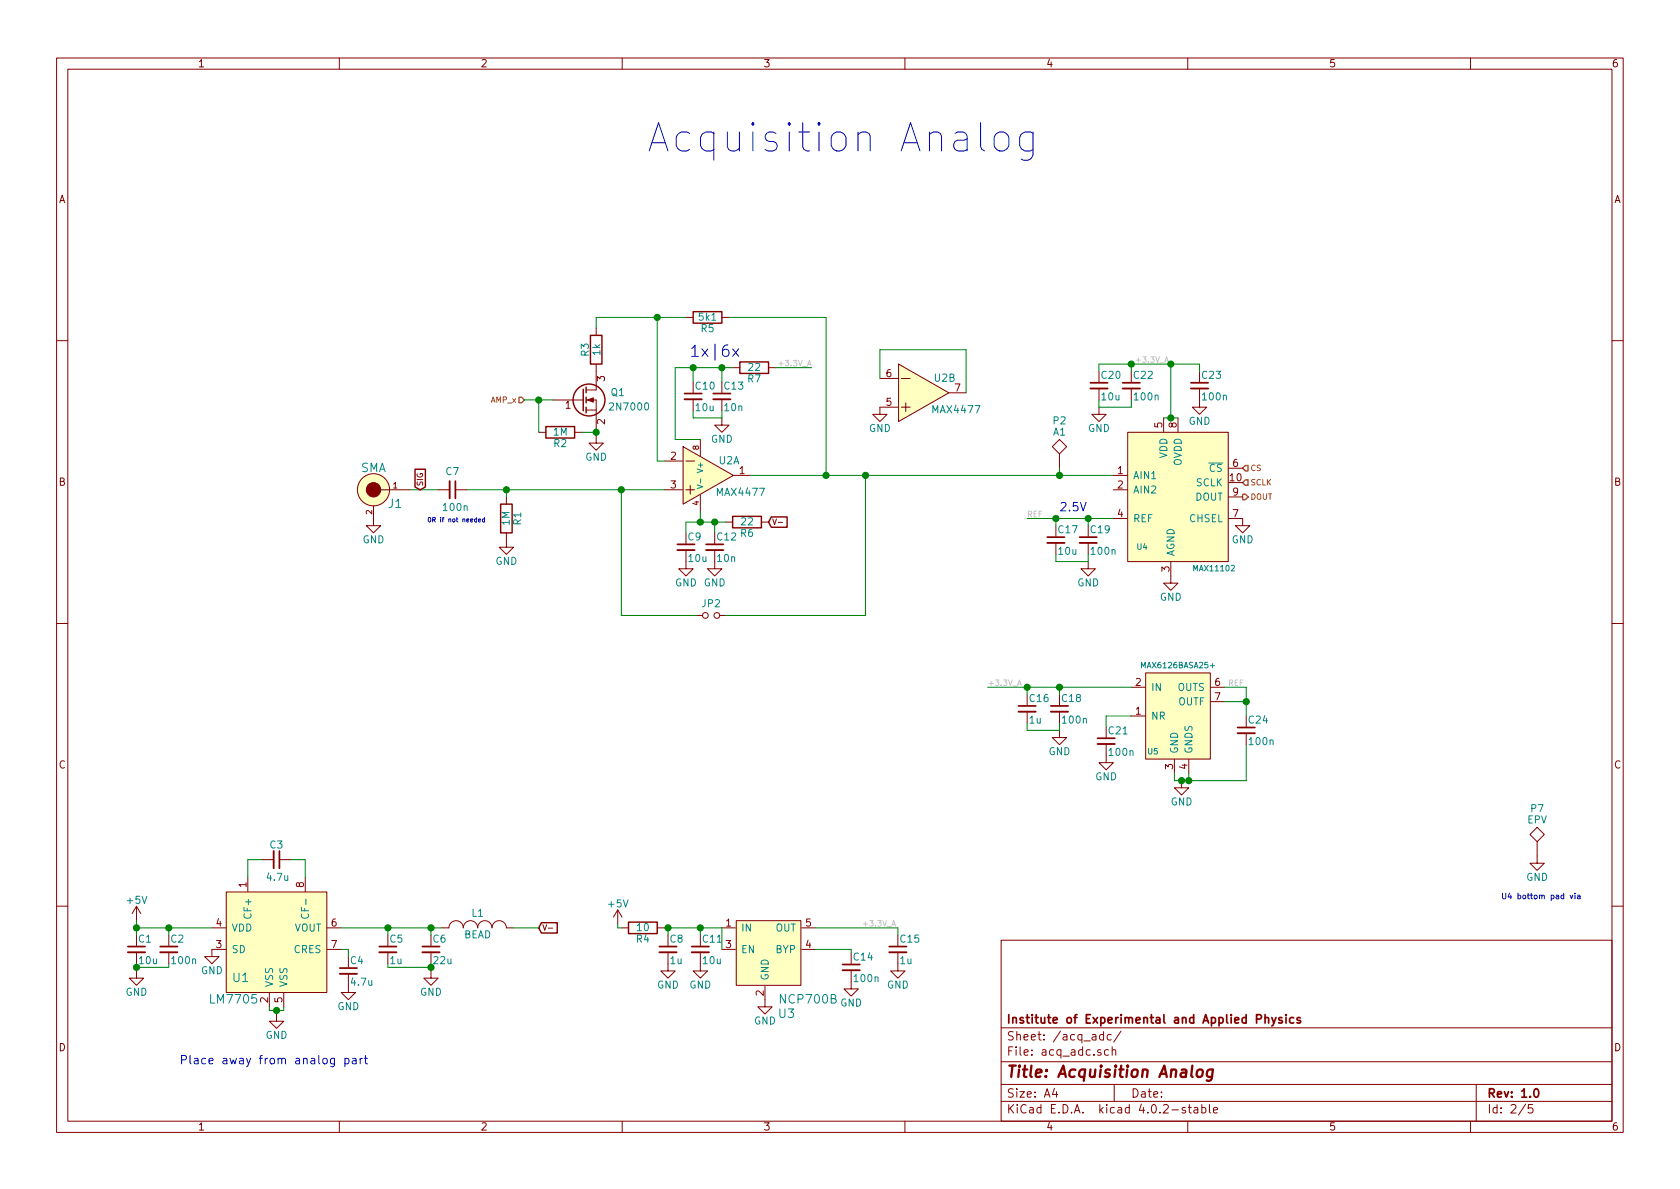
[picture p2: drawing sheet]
EESchema Schematic File Version 2
LIBS:power
LIBS:device
LIBS:transistors
LIBS:conn
LIBS:linear
LIBS:regul
LIBS:74xx
LIBS:cmos4000
LIBS:adc-dac
LIBS:memory
LIBS:xilinx
LIBS:microcontrollers
LIBS:dsp
LIBS:microchip
LIBS:analog_switches
LIBS:motorola
LIBS:texas
LIBS:intel
LIBS:audio
LIBS:interface
LIBS:digital-audio
LIBS:philips
LIBS:display
LIBS:cypress
LIBS:siliconi
LIBS:opto
LIBS:atmel
LIBS:contrib
LIBS:valves
LIBS:max4477
LIBS:ncp700b
LIBS:lm7705
LIBS:lt3571
LIBS:mems_osc
LIBS:max6126
LIBS:ad829
LIBS:ad8061
LIBS:tps77001dbvt
LIBS:4way
LIBS:sma
LIBS:max11102
LIBS:stm32f302kxu
LIBS:pcb-cache
EELAYER 25 0
EELAYER END
$Descr A4 11693 8268
encoding utf-8
Sheet 2 5
Title "Acquisition Analog"
Date ""
Rev "1.0"
Comp "Institute of Experimental and Applied Physics"
Comment1 ""
Comment2 ""
Comment3 ""
Comment4 ""
$EndDescr
$Comp
L MAX4477 U2
U 1 1
P 4875 3300
F 0 "U2" H 5075 3400 51  0000 C CNN
F 1 "MAX4477" H 5155 3180 51  0000 C CNN
F 2 "Housings_SSOP:MSOP-8_3x3mm_Pitch0.65mm" H 4765 2900 157 0001 C CNN
F 3 "" H 4765 2900 157 0000 C CNN
	1    4875 3300
	1    0    0    -1  
$EndComp
$Comp
L R R5
U 1 1
P 4925 2200
F 0 "R5" V 5005 2200 50  0000 C CNN
F 1 "5k1" V 4925 2200 50  0000 C CNN
F 2 "Resistors_SMD:R_0402" V 4855 2200 50  0001 C CNN
F 3 "" H 4925 2200 50  0000 C CNN
	1    4925 2200
	0    1    1    0   
$EndComp
$Comp
L R R3
U 1 1
P 4150 2425
F 0 "R3" V 4230 2425 50  0000 C CNN
F 1 "1k" V 4150 2425 50  0000 C CNN
F 2 "Resistors_SMD:R_0402" V 4080 2425 50  0001 C CNN
F 3 "" H 4150 2425 50  0000 C CNN
	1    4150 2425
	-1   0    0    1   
$EndComp
$Comp
L GND #PWR06
U 1 1
P 4150 3025
F 0 "#PWR06" H 4150 2775 50  0001 C CNN
F 1 "GND" H 4150 2875 50  0000 C CNN
F 2 "" H 4150 3025 50  0000 C CNN
F 3 "" H 4150 3025 50  0000 C CNN
	1    4150 3025
	1    0    0    -1  
$EndComp
$Comp
L GND #PWR07
U 1 1
P 2600 3600
F 0 "#PWR07" H 2600 3350 50  0001 C CNN
F 1 "GND" H 2600 3450 50  0000 C CNN
F 2 "" H 2600 3600 50  0000 C CNN
F 3 "" H 2600 3600 50  0000 C CNN
	1    2600 3600
	1    0    0    -1  
$EndComp
$Comp
L R R1
U 1 1
P 3525 3600
F 0 "R1" V 3605 3600 50  0000 C CNN
F 1 "1M" V 3525 3600 50  0000 C CNN
F 2 "Resistors_SMD:R_0402" V 3455 3600 50  0001 C CNN
F 3 "" H 3525 3600 50  0000 C CNN
	1    3525 3600
	1    0    0    -1  
$EndComp
$Comp
L GND #PWR08
U 1 1
P 3525 3750
F 0 "#PWR08" H 3525 3500 50  0001 C CNN
F 1 "GND" H 3525 3600 50  0000 C CNN
F 2 "" H 3525 3750 50  0000 C CNN
F 3 "" H 3525 3750 50  0000 C CNN
	1    3525 3750
	1    0    0    -1  
$EndComp
$Comp
L TST P2
U 1 1
P 7375 3250
F 0 "P2" H 7375 3550 50  0000 C BNN
F 1 "A1" H 7375 3500 50  0000 C CNN
F 2 "Measurement_Points:Measurement_Point_Round-SMD-Pad_Big" H 7375 3250 50  0001 C CNN
F 3 "" H 7375 3250 50  0000 C CNN
	1    7375 3250
	1    0    0    -1  
$EndComp
$Comp
L Jumper_NO_Small JP2
U 1 1
P 4950 4275
F 0 "JP2" H 4950 4355 50  0000 C CNN
F 1 "Jumper_NO_Small" H 4960 4215 50  0001 C CNN
F 2 "Resistors_SMD:R_0402" H 4950 4275 50  0001 C CNN
F 3 "" H 4950 4275 50  0000 C CNN
	1    4950 4275
	1    0    0    -1  
$EndComp
$Comp
L MAX4477 U2
U 2 1
P 6375 2725
F 0 "U2" H 6575 2825 51  0000 C CNN
F 1 "MAX4477" H 6655 2605 51  0000 C CNN
F 2 "Housings_SSOP:MSOP-8_3x3mm_Pitch0.65mm" H 6265 2325 157 0001 C CNN
F 3 "" H 6265 2325 157 0000 C CNN
	2    6375 2725
	1    0    0    -1  
$EndComp
$Comp
L GND #PWR09
U 1 1
P 6125 2825
F 0 "#PWR09" H 6125 2575 50  0001 C CNN
F 1 "GND" H 6125 2675 50  0000 C CNN
F 2 "" H 6125 2825 50  0000 C CNN
F 3 "" H 6125 2825 50  0000 C CNN
	1    6125 2825
	1    0    0    -1  
$EndComp
$Comp
L C_Small C7
U 1 1
P 3150 3400
F 0 "C7" V 3025 3350 50  0000 L CNN
F 1 "100n" V 3275 3325 50  0000 L CNN
F 2 "Resistors_SMD:R_0402" H 3150 3400 50  0001 C CNN
F 3 "" H 3150 3400 50  0000 C CNN
	1    3150 3400
	0    1    1    0   
$EndComp
Text Notes 4500 1050 0    197  ~ 0
Acquisition Analog
Text Notes 2975 3625 0    31   ~ 0
0R if not needed
$Comp
L GND #PWR010
U 1 1
P 4875 6700
F 0 "#PWR010" H 4875 6450 50  0001 C CNN
F 1 "GND" H 4875 6550 50  0000 C CNN
F 2 "" H 4875 6700 50  0000 C CNN
F 3 "" H 4875 6700 50  0000 C CNN
	1    4875 6700
	1    0    0    -1  
$EndComp
$Comp
L C_Small C11
U 1 1
P 4875 6600
F 0 "C11" H 4885 6670 50  0000 L CNN
F 1 "10u" H 4885 6520 50  0000 L CNN
F 2 "Resistors_SMD:R_0805" H 4875 6600 50  0001 C CNN
F 3 "" H 4875 6600 50  0000 C CNN
	1    4875 6600
	1    0    0    -1  
$EndComp
$Comp
L R R4
U 1 1
P 4475 6450
F 0 "R4" V 4555 6450 50  0000 C CNN
F 1 "10" V 4475 6450 50  0000 C CNN
F 2 "Resistors_SMD:R_0402" V 4405 6450 50  0001 C CNN
F 3 "" H 4475 6450 50  0000 C CNN
	1    4475 6450
	0    1    1    0   
$EndComp
$Comp
L GND #PWR011
U 1 1
P 6250 6700
F 0 "#PWR011" H 6250 6450 50  0001 C CNN
F 1 "GND" H 6250 6550 50  0000 C CNN
F 2 "" H 6250 6700 50  0000 C CNN
F 3 "" H 6250 6700 50  0000 C CNN
	1    6250 6700
	1    0    0    -1  
$EndComp
$Comp
L C_Small C15
U 1 1
P 6250 6600
F 0 "C15" H 6260 6670 50  0000 L CNN
F 1 "1u" H 6260 6520 50  0000 L CNN
F 2 "Resistors_SMD:R_0402" H 6250 6600 50  0001 C CNN
F 3 "" H 6250 6600 50  0000 C CNN
	1    6250 6600
	1    0    0    -1  
$EndComp
$Comp
L GND #PWR012
U 1 1
P 4650 6700
F 0 "#PWR012" H 4650 6450 50  0001 C CNN
F 1 "GND" H 4650 6550 50  0000 C CNN
F 2 "" H 4650 6700 50  0000 C CNN
F 3 "" H 4650 6700 50  0000 C CNN
	1    4650 6700
	1    0    0    -1  
$EndComp
$Comp
L +5V #PWR013
U 1 1
P 4300 6425
F 0 "#PWR013" H 4300 6275 50  0001 C CNN
F 1 "+5V" H 4300 6565 50  0000 C CNN
F 2 "" H 4300 6425 50  0000 C CNN
F 3 "" H 4300 6425 50  0000 C CNN
	1    4300 6425
	1    0    0    -1  
$EndComp
$Comp
L C_Small C8
U 1 1
P 4650 6600
F 0 "C8" H 4660 6670 50  0000 L CNN
F 1 "1u" H 4660 6520 50  0000 L CNN
F 2 "Resistors_SMD:R_0402" H 4650 6600 50  0001 C CNN
F 3 "" H 4650 6600 50  0000 C CNN
	1    4650 6600
	1    0    0    -1  
$EndComp
$Comp
L GND #PWR014
U 1 1
P 5925 6825
F 0 "#PWR014" H 5925 6575 50  0001 C CNN
F 1 "GND" H 5925 6675 50  0000 C CNN
F 2 "" H 5925 6825 50  0000 C CNN
F 3 "" H 5925 6825 50  0000 C CNN
	1    5925 6825
	1    0    0    -1  
$EndComp
$Comp
L GND #PWR015
U 1 1
P 5325 6950
F 0 "#PWR015" H 5325 6700 50  0001 C CNN
F 1 "GND" H 5325 6800 50  0000 C CNN
F 2 "" H 5325 6950 50  0000 C CNN
F 3 "" H 5325 6950 50  0000 C CNN
	1    5325 6950
	1    0    0    -1  
$EndComp
$Comp
L C_Small C14
U 1 1
P 5925 6725
F 0 "C14" H 5935 6795 50  0000 L CNN
F 1 "100n" H 5935 6645 50  0000 L CNN
F 2 "Resistors_SMD:R_0402" H 5925 6725 50  0001 C CNN
F 3 "" H 5925 6725 50  0000 C CNN
	1    5925 6725
	1    0    0    -1  
$EndComp
$Comp
L NCP700B U3
U 1 1
P 5375 6600
F 0 "U3" H 5475 6150 60  0000 C CNN
F 1 "NCP700B" H 5625 6250 60  0000 C CNN
F 2 "TO_SOT_Packages_SMD:SOT-23-5" H 6325 5850 60  0001 C CNN
F 3 "" H 6325 5850 60  0000 C CNN
	1    5375 6600
	1    0    0    -1  
$EndComp
$Comp
L GND #PWR016
U 1 1
P 8150 4000
F 0 "#PWR016" H 8150 3750 50  0001 C CNN
F 1 "GND" H 8150 3850 50  0000 C CNN
F 2 "" H 8150 4000 50  0000 C CNN
F 3 "" H 8150 4000 50  0000 C CNN
	1    8150 4000
	1    0    0    -1  
$EndComp
$Comp
L C_Small C17
U 1 1
P 7350 3750
F 0 "C17" H 7360 3820 50  0000 L CNN
F 1 "10u" H 7360 3670 50  0000 L CNN
F 2 "Resistors_SMD:R_0805" H 7350 3750 50  0001 C CNN
F 3 "" H 7350 3750 50  0000 C CNN
	1    7350 3750
	1    0    0    -1  
$EndComp
$Comp
L C_Small C19
U 1 1
P 7575 3750
F 0 "C19" H 7585 3820 50  0000 L CNN
F 1 "100n" H 7585 3670 50  0000 L CNN
F 2 "Resistors_SMD:R_0402" H 7575 3750 50  0001 C CNN
F 3 "" H 7575 3750 50  0000 C CNN
	1    7575 3750
	1    0    0    -1  
$EndComp
$Comp
L GND #PWR017
U 1 1
P 7575 3900
F 0 "#PWR017" H 7575 3650 50  0001 C CNN
F 1 "GND" H 7575 3750 50  0000 C CNN
F 2 "" H 7575 3900 50  0000 C CNN
F 3 "" H 7575 3900 50  0000 C CNN
	1    7575 3900
	1    0    0    -1  
$EndComp
$Comp
L C_Small C20
U 1 1
P 7650 2675
F 0 "C20" H 7660 2745 50  0000 L CNN
F 1 "10u" H 7660 2595 50  0000 L CNN
F 2 "Resistors_SMD:R_0805" H 7650 2675 50  0001 C CNN
F 3 "" H 7650 2675 50  0000 C CNN
	1    7650 2675
	1    0    0    -1  
$EndComp
$Comp
L C_Small C22
U 1 1
P 7875 2675
F 0 "C22" H 7885 2745 50  0000 L CNN
F 1 "100n" H 7885 2595 50  0000 L CNN
F 2 "Resistors_SMD:R_0402" H 7875 2675 50  0001 C CNN
F 3 "" H 7875 2675 50  0000 C CNN
	1    7875 2675
	1    0    0    -1  
$EndComp
$Comp
L C_Small C23
U 1 1
P 8350 2675
F 0 "C23" H 8360 2745 50  0000 L CNN
F 1 "100n" H 8360 2595 50  0000 L CNN
F 2 "Resistors_SMD:R_0402" H 8350 2675 50  0001 C CNN
F 3 "" H 8350 2675 50  0000 C CNN
	1    8350 2675
	1    0    0    -1  
$EndComp
$Comp
L GND #PWR018
U 1 1
P 7650 2825
F 0 "#PWR018" H 7650 2575 50  0001 C CNN
F 1 "GND" H 7650 2675 50  0000 C CNN
F 2 "" H 7650 2825 50  0000 C CNN
F 3 "" H 7650 2825 50  0000 C CNN
	1    7650 2825
	1    0    0    -1  
$EndComp
$Comp
L GND #PWR019
U 1 1
P 8350 2775
F 0 "#PWR019" H 8350 2525 50  0001 C CNN
F 1 "GND" H 8350 2625 50  0000 C CNN
F 2 "" H 8350 2775 50  0000 C CNN
F 3 "" H 8350 2775 50  0000 C CNN
	1    8350 2775
	1    0    0    -1  
$EndComp
$Comp
L GND #PWR020
U 1 1
P 8650 3600
F 0 "#PWR020" H 8650 3350 50  0001 C CNN
F 1 "GND" H 8650 3450 50  0000 C CNN
F 2 "" H 8650 3600 50  0000 C CNN
F 3 "" H 8650 3600 50  0000 C CNN
	1    8650 3600
	1    0    0    -1  
$EndComp
Text HLabel 8650 3250 2    39   Input ~ 0
CS
Text HLabel 8650 3350 2    39   Input ~ 0
SCLK
Text HLabel 8650 3450 2    39   Output ~ 0
DOUT
$Comp
L Q_NMOS_GSD Q1
U 1 1
P 4050 2775
F 0 "Q1" H 4350 2825 50  0000 R CNN
F 1 "2N7000" H 4525 2725 50  0000 R CNN
F 2 "TO_SOT_Packages_SMD:SOT-23" H 4250 2875 50  0001 C CNN
F 3 "" H 4050 2775 50  0000 C CNN
	1    4050 2775
	1    0    0    -1  
$EndComp
Text Notes 4800 2475 0    79   ~ 0
1x|6x
Text Label 6000 6450 0    39   ~ 0
+3.3V_A
Text Label 7900 2525 0    39   ~ 0
+3.3V_A
Text HLabel 3650 2775 0    39   Input ~ 0
AMP_x
$Comp
L R R2
U 1 1
P 3900 3000
F 0 "R2" V 3980 3000 50  0000 C CNN
F 1 "1M" V 3900 3000 50  0000 C CNN
F 2 "Resistors_SMD:R_0402" V 3830 3000 50  0001 C CNN
F 3 "" H 3900 3000 50  0000 C CNN
	1    3900 3000
	0    1    1    0   
$EndComp
Text Label 5650 2550 2    39   ~ 0
+3.3V_A
$Comp
L MAX6126 U5
U 1 1
P 8225 4975
F 0 "U5" H 8025 4725 39  0000 C CNN
F 1 "MAX6126BASA25+" H 8200 5325 39  0000 C CNN
F 2 "Housings_SOIC:SOIC-8_3.9x4.9mm_Pitch1.27mm" H 7825 4625 20  0001 C CNN
F 3 "" H 7825 4625 20  0000 C CNN
	1    8225 4975
	1    0    0    -1  
$EndComp
$Comp
L GND #PWR021
U 1 1
P 8225 5425
F 0 "#PWR021" H 8225 5175 50  0001 C CNN
F 1 "GND" H 8225 5275 50  0000 C CNN
F 2 "" H 8225 5425 50  0000 C CNN
F 3 "" H 8225 5425 50  0000 C CNN
	1    8225 5425
	1    0    0    -1  
$EndComp
$Comp
L C_Small C21
U 1 1
P 7700 5150
F 0 "C21" H 7710 5220 50  0000 L CNN
F 1 "100n" H 7710 5070 50  0000 L CNN
F 2 "Resistors_SMD:R_0402" H 7700 5150 50  0001 C CNN
F 3 "" H 7700 5150 50  0000 C CNN
	1    7700 5150
	1    0    0    -1  
$EndComp
$Comp
L GND #PWR022
U 1 1
P 7700 5250
F 0 "#PWR022" H 7700 5000 50  0001 C CNN
F 1 "GND" H 7700 5100 50  0000 C CNN
F 2 "" H 7700 5250 50  0000 C CNN
F 3 "" H 7700 5250 50  0000 C CNN
	1    7700 5250
	1    0    0    -1  
$EndComp
$Comp
L C_Small C24
U 1 1
P 8675 5075
F 0 "C24" H 8685 5145 50  0000 L CNN
F 1 "100n" H 8685 4995 50  0000 L CNN
F 2 "Resistors_SMD:R_0402" H 8675 5075 50  0001 C CNN
F 3 "" H 8675 5075 50  0000 C CNN
	1    8675 5075
	1    0    0    -1  
$EndComp
Text Label 6875 4775 0    39   ~ 0
+3.3V_A
$Comp
L C_Small C16
U 1 1
P 7150 4925
F 0 "C16" H 7160 4995 50  0000 L CNN
F 1 "1u" H 7160 4845 50  0000 L CNN
F 2 "Resistors_SMD:R_0402" H 7150 4925 50  0001 C CNN
F 3 "" H 7150 4925 50  0000 C CNN
	1    7150 4925
	1    0    0    -1  
$EndComp
$Comp
L C_Small C18
U 1 1
P 7375 4925
F 0 "C18" H 7385 4995 50  0000 L CNN
F 1 "100n" H 7385 4845 50  0000 L CNN
F 2 "Resistors_SMD:R_0402" H 7375 4925 50  0001 C CNN
F 3 "" H 7375 4925 50  0000 C CNN
	1    7375 4925
	1    0    0    -1  
$EndComp
$Comp
L GND #PWR023
U 1 1
P 7375 5075
F 0 "#PWR023" H 7375 4825 50  0001 C CNN
F 1 "GND" H 7375 4925 50  0000 C CNN
F 2 "" H 7375 5075 50  0000 C CNN
F 3 "" H 7375 5075 50  0000 C CNN
	1    7375 5075
	1    0    0    -1  
$EndComp
Text Notes 7375 3550 0    59   ~ 0
2.5V
Text Label 8550 4775 0    39   ~ 0
REF
Text Label 7150 3600 0    39   ~ 0
REF
$Comp
L C_Small C6
U 1 1
P 3000 6600
F 0 "C6" H 3010 6670 50  0000 L CNN
F 1 "22u" H 3010 6520 50  0000 L CNN
F 2 "Resistors_SMD:R_0805" H 3000 6600 50  0001 C CNN
F 3 "" H 3000 6600 50  0000 C CNN
	1    3000 6600
	1    0    0    -1  
$EndComp
$Comp
L GND #PWR024
U 1 1
P 3000 6750
F 0 "#PWR024" H 3000 6500 50  0001 C CNN
F 1 "GND" H 3000 6600 50  0000 C CNN
F 2 "" H 3000 6750 50  0000 C CNN
F 3 "" H 3000 6750 50  0000 C CNN
	1    3000 6750
	1    0    0    -1  
$EndComp
$Comp
L C_Small C5
U 1 1
P 2700 6600
F 0 "C5" H 2710 6670 50  0000 L CNN
F 1 "1u" H 2710 6520 50  0000 L CNN
F 2 "Resistors_SMD:R_0402" H 2700 6600 50  0001 C CNN
F 3 "" H 2700 6600 50  0000 C CNN
	1    2700 6600
	1    0    0    -1  
$EndComp
$Comp
L C_Small C3
U 1 1
P 1925 5975
F 0 "C3" V 1825 5925 50  0000 L CNN
F 1 "4.7u" V 2050 5900 50  0000 L CNN
F 2 "Resistors_SMD:R_0603" H 1925 5975 50  0001 C CNN
F 3 "" H 1925 5975 50  0000 C CNN
	1    1925 5975
	0    1    1    0   
$EndComp
$Comp
L GND #PWR025
U 1 1
P 950 6750
F 0 "#PWR025" H 950 6500 50  0001 C CNN
F 1 "GND" H 950 6600 50  0000 C CNN
F 2 "" H 950 6750 50  0000 C CNN
F 3 "" H 950 6750 50  0000 C CNN
	1    950  6750
	1    0    0    -1  
$EndComp
$Comp
L +5V #PWR026
U 1 1
P 950 6400
F 0 "#PWR026" H 950 6250 50  0001 C CNN
F 1 "+5V" H 950 6540 50  0000 C CNN
F 2 "" H 950 6400 50  0000 C CNN
F 3 "" H 950 6400 50  0000 C CNN
	1    950  6400
	1    0    0    -1  
$EndComp
$Comp
L C_Small C2
U 1 1
P 1175 6600
F 0 "C2" H 1185 6670 50  0000 L CNN
F 1 "100n" H 1185 6520 50  0000 L CNN
F 2 "Resistors_SMD:R_0402" H 1175 6600 50  0001 C CNN
F 3 "" H 1175 6600 50  0000 C CNN
	1    1175 6600
	1    0    0    -1  
$EndComp
$Comp
L C_Small C1
U 1 1
P 950 6600
F 0 "C1" H 960 6670 50  0000 L CNN
F 1 "10u" H 960 6520 50  0000 L CNN
F 2 "Resistors_SMD:R_0805" H 950 6600 50  0001 C CNN
F 3 "" H 950 6600 50  0000 C CNN
	1    950  6600
	1    0    0    -1  
$EndComp
$Comp
L GND #PWR027
U 1 1
P 1475 6600
F 0 "#PWR027" H 1475 6350 50  0001 C CNN
F 1 "GND" H 1475 6450 50  0000 C CNN
F 2 "" H 1475 6600 50  0000 C CNN
F 3 "" H 1475 6600 50  0000 C CNN
	1    1475 6600
	1    0    0    -1  
$EndComp
$Comp
L GND #PWR028
U 1 1
P 2425 6850
F 0 "#PWR028" H 2425 6600 50  0001 C CNN
F 1 "GND" H 2425 6700 50  0000 C CNN
F 2 "" H 2425 6850 50  0000 C CNN
F 3 "" H 2425 6850 50  0000 C CNN
	1    2425 6850
	1    0    0    -1  
$EndComp
$Comp
L C_Small C4
U 1 1
P 2425 6750
F 0 "C4" H 2435 6820 50  0000 L CNN
F 1 "4.7u" H 2435 6670 50  0000 L CNN
F 2 "Resistors_SMD:R_0603" H 2425 6750 50  0001 C CNN
F 3 "" H 2425 6750 50  0000 C CNN
	1    2425 6750
	1    0    0    -1  
$EndComp
$Comp
L GND #PWR029
U 1 1
P 1925 7050
F 0 "#PWR029" H 1925 6800 50  0001 C CNN
F 1 "GND" H 1925 6900 50  0000 C CNN
F 2 "" H 1925 7050 50  0000 C CNN
F 3 "" H 1925 7050 50  0000 C CNN
	1    1925 7050
	1    0    0    -1  
$EndComp
$Comp
L LM7705 U1
U 1 1
P 1875 6600
F 0 "U1" H 1675 6400 60  0000 C CNN
F 1 "LM7705" H 1625 6250 60  0000 C CNN
F 2 "Housings_SSOP:MSOP-8_3x3mm_Pitch0.65mm" H 1975 6450 60  0001 C CNN
F 3 "" H 1975 6450 60  0000 C CNN
	1    1875 6600
	1    0    0    -1  
$EndComp
Wire Wire Line
	5075 2200 5750 2200
Wire Wire Line
	4150 2200 4775 2200
Wire Wire Line
	3525 3450 3525 3400
Connection ~ 3525 3400
Wire Wire Line
	7375 3250 7375 3300
Connection ~ 7375 3300
Wire Wire Line
	5050 4275 6025 4275
Wire Wire Line
	4325 4275 4850 4275
Wire Wire Line
	4325 3400 4325 4275
Connection ~ 4325 3400
Wire Wire Line
	6725 2725 6725 2425
Wire Wire Line
	6725 2425 6125 2425
Wire Wire Line
	6125 2425 6125 2625
Wire Wire Line
	3250 3400 4625 3400
Wire Wire Line
	3050 3400 2850 3400
Connection ~ 4875 6450
Wire Wire Line
	4875 6500 4875 6450
Wire Wire Line
	4300 6450 4300 6425
Wire Wire Line
	4325 6450 4300 6450
Connection ~ 4650 6450
Wire Wire Line
	4650 6500 4650 6450
Wire Wire Line
	5675 6450 6250 6450
Wire Wire Line
	4625 6450 5025 6450
Wire Wire Line
	5025 6450 5025 6600
Wire Wire Line
	5925 6600 5925 6625
Wire Wire Line
	5675 6600 5925 6600
Wire Wire Line
	7575 3900 7575 3850
Wire Wire Line
	7575 3650 7575 3600
Connection ~ 7575 3600
Wire Wire Line
	7350 3850 7350 3900
Wire Wire Line
	7350 3900 7575 3900
Wire Wire Line
	7350 3650 7350 3600
Wire Wire Line
	7150 3600 7750 3600
Wire Wire Line
	8100 2900 8200 2900
Wire Wire Line
	8150 2525 8150 2900
Wire Wire Line
	7650 2525 8350 2525
Wire Wire Line
	7875 2525 7875 2575
Connection ~ 8150 2900
Wire Wire Line
	7650 2525 7650 2575
Connection ~ 7875 2525
Wire Wire Line
	7650 2825 7650 2775
Wire Wire Line
	7650 2825 7875 2825
Wire Wire Line
	7875 2825 7875 2775
Wire Wire Line
	8350 2525 8350 2575
Connection ~ 8150 2525
Wire Wire Line
	4575 2200 4575 3200
Wire Wire Line
	4575 3200 4625 3200
Wire Wire Line
	4150 2200 4150 2275
Connection ~ 4575 2200
Wire Wire Line
	6250 6450 6250 6500
Wire Wire Line
	3650 2775 3850 2775
Wire Wire Line
	4150 3025 4150 2975
Wire Wire Line
	4050 3000 4150 3000
Connection ~ 4150 3000
Wire Wire Line
	3750 3000 3750 2775
Connection ~ 3750 2775
Wire Wire Line
	8175 5425 8675 5425
Wire Wire Line
	8175 5425 8175 5375
Wire Wire Line
	8275 5425 8275 5375
Connection ~ 8225 5425
Wire Wire Line
	7700 5050 7700 4975
Wire Wire Line
	7700 4975 7875 4975
Wire Wire Line
	8675 5425 8675 5175
Connection ~ 8275 5425
Wire Wire Line
	8525 4775 8675 4775
Wire Wire Line
	8525 4875 8675 4875
Connection ~ 8675 4875
Wire Wire Line
	7375 5025 7375 5075
Wire Wire Line
	7375 5075 7150 5075
Wire Wire Line
	7150 5075 7150 5025
Wire Wire Line
	6875 4775 7875 4775
Wire Wire Line
	7375 4775 7375 4825
Wire Wire Line
	7150 4775 7150 4825
Connection ~ 7375 4775
Connection ~ 7350 3600
Wire Wire Line
	8675 4775 8675 4975
Connection ~ 7150 4775
Connection ~ 3000 6450
Connection ~ 2700 6450
Wire Wire Line
	3000 6450 3000 6500
Connection ~ 3000 6725
Wire Wire Line
	2700 6725 2700 6700
Wire Wire Line
	3000 6725 2700 6725
Wire Wire Line
	3000 6750 3000 6700
Wire Wire Line
	2375 6450 3075 6450
Wire Wire Line
	2700 6500 2700 6450
Wire Wire Line
	2125 5975 2125 6100
Wire Wire Line
	2025 5975 2125 5975
Wire Wire Line
	1725 5975 1725 6100
Wire Wire Line
	1825 5975 1725 5975
Connection ~ 950  6725
Wire Wire Line
	1175 6725 1175 6700
Wire Wire Line
	950  6725 1175 6725
Wire Wire Line
	950  6750 950  6700
Connection ~ 1175 6450
Wire Wire Line
	1175 6450 1175 6500
Connection ~ 950  6450
Wire Wire Line
	950  6450 1475 6450
Wire Wire Line
	950  6400 950  6500
Wire Wire Line
	2425 6600 2375 6600
Wire Wire Line
	2425 6650 2425 6600
Connection ~ 1925 7025
Wire Wire Line
	1875 7025 1875 7000
Wire Wire Line
	1975 7025 1975 7000
Wire Wire Line
	1875 7025 1975 7025
Wire Wire Line
	1925 7050 1925 7025
Text Notes 1250 7400 0    59   ~ 0
Place away from analog part
Text GLabel 3750 6450 2    39   Input ~ 0
V-
$Comp
L SMA J1
U 1 1
P 2600 3400
F 0 "J1" H 2750 3300 59  0000 C CNN
F 1 "SMA" H 2600 3550 59  0000 C CNN
F 2 "tinkerforge:CON-SMA-EDGE" H 2600 3200 197 0001 C CNN
F 3 "" H 2600 3200 197 0000 C CNN
	1    2600 3400
	1    0    0    -1  
$EndComp
Text GLabel 5350 3625 2    39   Input ~ 0
V-
$Comp
L C_Small C9
U 1 1
P 4775 3800
F 0 "C9" H 4785 3870 50  0000 L CNN
F 1 "10u" H 4785 3720 50  0000 L CNN
F 2 "Resistors_SMD:R_0805" H 4775 3800 50  0001 C CNN
F 3 "" H 4775 3800 50  0000 C CNN
	1    4775 3800
	1    0    0    -1  
$EndComp
$Comp
L GND #PWR030
U 1 1
P 4775 3900
F 0 "#PWR030" H 4775 3650 50  0001 C CNN
F 1 "GND" H 4775 3750 50  0000 C CNN
F 2 "" H 4775 3900 50  0000 C CNN
F 3 "" H 4775 3900 50  0000 C CNN
	1    4775 3900
	1    0    0    -1  
$EndComp
$Comp
L R R6
U 1 1
P 5200 3625
F 0 "R6" V 5280 3625 50  0000 C CNN
F 1 "22" V 5200 3625 50  0000 C CNN
F 2 "Resistors_SMD:R_0402" V 5130 3625 50  0001 C CNN
F 3 "" H 5200 3625 50  0000 C CNN
	1    5200 3625
	0    1    1    0   
$EndComp
$Comp
L C_Small C12
U 1 1
P 4975 3800
F 0 "C12" H 4985 3870 50  0000 L CNN
F 1 "10n" H 4985 3720 50  0000 L CNN
F 2 "Resistors_SMD:R_0402" H 4975 3800 50  0001 C CNN
F 3 "" H 4975 3800 50  0000 C CNN
	1    4975 3800
	1    0    0    -1  
$EndComp
$Comp
L GND #PWR031
U 1 1
P 4975 3900
F 0 "#PWR031" H 4975 3650 50  0001 C CNN
F 1 "GND" H 4975 3750 50  0000 C CNN
F 2 "" H 4975 3900 50  0000 C CNN
F 3 "" H 4975 3900 50  0000 C CNN
	1    4975 3900
	1    0    0    -1  
$EndComp
Wire Wire Line
	4975 3625 4975 3700
Wire Wire Line
	4775 3625 4775 3700
Connection ~ 4975 3625
Wire Wire Line
	4775 3625 5050 3625
Wire Wire Line
	4875 3550 4875 3625
Connection ~ 4875 3625
Wire Wire Line
	5225 3300 7750 3300
$Comp
L C_Small C10
U 1 1
P 4825 2750
F 0 "C10" H 4835 2820 50  0000 L CNN
F 1 "10u" H 4835 2670 50  0000 L CNN
F 2 "Resistors_SMD:R_0805" H 4825 2750 50  0001 C CNN
F 3 "" H 4825 2750 50  0000 C CNN
	1    4825 2750
	1    0    0    -1  
$EndComp
$Comp
L C_Small C13
U 1 1
P 5025 2750
F 0 "C13" H 5035 2820 50  0000 L CNN
F 1 "10n" H 5035 2670 50  0000 L CNN
F 2 "Resistors_SMD:R_0402" H 5025 2750 50  0001 C CNN
F 3 "" H 5025 2750 50  0000 C CNN
	1    5025 2750
	1    0    0    -1  
$EndComp
$Comp
L GND #PWR032
U 1 1
P 5025 2900
F 0 "#PWR032" H 5025 2650 50  0001 C CNN
F 1 "GND" H 5025 2750 50  0000 C CNN
F 2 "" H 5025 2900 50  0000 C CNN
F 3 "" H 5025 2900 50  0000 C CNN
	1    5025 2900
	1    0    0    -1  
$EndComp
$Comp
L R R7
U 1 1
P 5250 2550
F 0 "R7" V 5330 2550 50  0000 C CNN
F 1 "22" V 5250 2550 50  0000 C CNN
F 2 "Resistors_SMD:R_0402" V 5180 2550 50  0001 C CNN
F 3 "" H 5250 2550 50  0000 C CNN
	1    5250 2550
	0    1    1    0   
$EndComp
Wire Wire Line
	5025 2900 5025 2850
Wire Wire Line
	5025 2900 4825 2900
Wire Wire Line
	4825 2900 4825 2850
Wire Wire Line
	4700 2550 5100 2550
Wire Wire Line
	5025 2550 5025 2650
Wire Wire Line
	4825 2550 4825 2650
Connection ~ 5025 2550
Wire Wire Line
	5400 2550 5650 2550
Connection ~ 4825 2550
Wire Wire Line
	4875 3050 4700 3050
Wire Wire Line
	4700 3050 4700 2550
Wire Wire Line
	5750 2200 5750 3300
Connection ~ 5750 3300
Wire Wire Line
	6025 4275 6025 3300
Connection ~ 6025 3300
$Comp
L MAX11102 U4
U 1 1
P 8200 3450
F 0 "U4" H 7950 3100 39  0000 C CNN
F 1 "MAX11102" H 8450 2950 39  0000 C CNN
F 2 "footprints:uMAX-10-EP" H 8350 3450 20  0001 C CNN
F 3 "" H 8350 3450 20  0000 C CNN
	1    8200 3450
	1    0    0    -1  
$EndComp
$Comp
L INDUCTOR_SMALL L1
U 1 1
P 3325 6450
F 0 "L1" H 3325 6550 50  0000 C CNN
F 1 "BEAD" H 3325 6400 50  0000 C CNN
F 2 "Resistors_SMD:R_0402" H 3325 6450 50  0001 C CNN
F 3 "" H 3325 6450 50  0000 C CNN
	1    3325 6450
	1    0    0    -1  
$EndComp
Wire Wire Line
	3575 6450 3750 6450
$Comp
L TST P7
U 1 1
P 10700 5950
F 0 "P7" H 10700 6250 50  0000 C BNN
F 1 "EPV" H 10700 6200 50  0000 C CNN
F 2 "Measurement_Points:Measurement_Point_Round-TH_Small" H 10700 5950 50  0001 C CNN
F 3 "" H 10700 5950 50  0000 C CNN
	1    10700 5950
	1    0    0    -1  
$EndComp
$Comp
L GND #PWR033
U 1 1
P 10700 5950
F 0 "#PWR033" H 10700 5700 50  0001 C CNN
F 1 "GND" H 10700 5800 50  0000 C CNN
F 2 "" H 10700 5950 50  0000 C CNN
F 3 "" H 10700 5950 50  0000 C CNN
	1    10700 5950
	1    0    0    -1  
$EndComp
Text Notes 10450 6250 0    39   ~ 0
U4 bottom pad via
Text GLabel 2925 3400 1    39   Input ~ 0
SIG
$EndSCHEMATC
